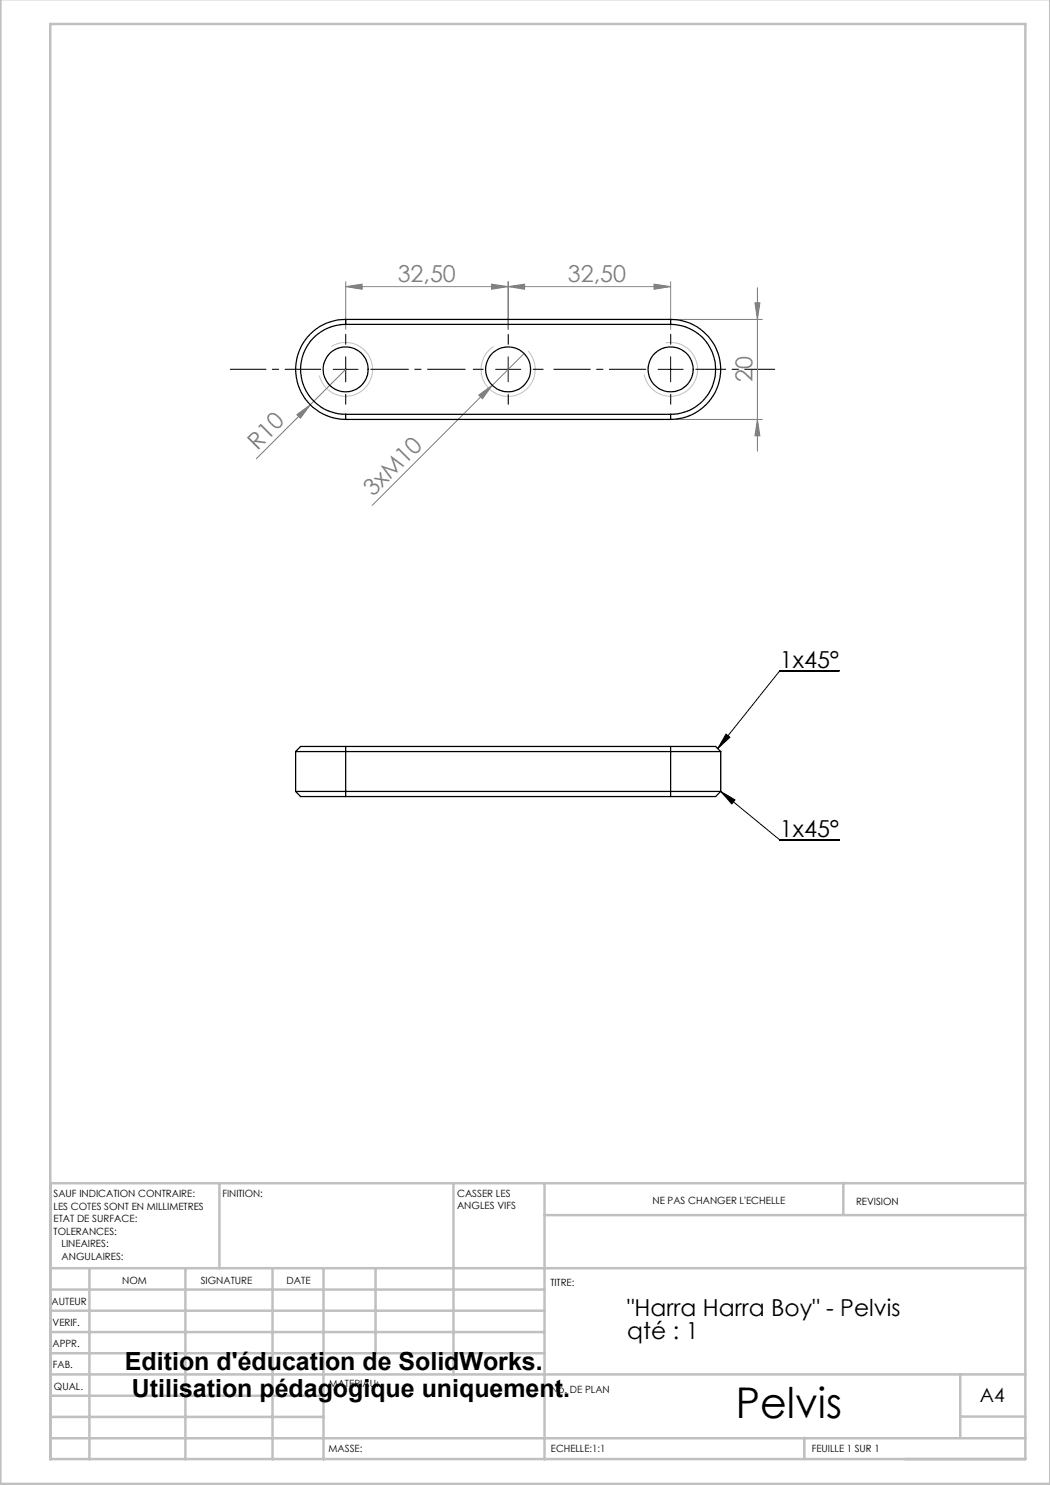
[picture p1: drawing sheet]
<svg xmlns="http://www.w3.org/2000/svg" width="210mm" height="297mm" viewBox="0 0 210 297" stroke-linecap="round" stroke-linejoin="round" font-family="sans-serif">
<path d="M66.6 73.9h5M69.1 71.4v5M99.1 73.9h5M101.6 71.4v5M131.6 73.9h5M134.1 71.4v5M167.8 134.2h-11.8l-12.5 15.5M144.1 158.3l2.9 1.7-.6 .8zM144.1 158.3l11.9 9.7h11.8M145.2 146.8l.8 .7-2.5 2.2z" fill="none" stroke="#000" stroke-width=".2"/>
<path d="M66.3 69.3a5.4 5.4 0 0 1 7.7 2.2 5.4 5.4 0 0 1-3.1 7.4 5.4 5.4 0 0 1-7-3.8M98.7 69.3a5.4 5.4 0 0 0-1.4 7.8 5.4 5.4 0 0 0 7.8 .9 5.4 5.4 0 0 0 .5-7.8M133.1 68.6a5.4 5.4 0 0 1 6.3 4.3 5.4 5.4 0 0 1-4.3 6.3 5.4 5.4 0 0 1-6.3-4.3" fill="none" stroke="#c0c0c0" stroke-width=".2"/>
<g fill="none" stroke="#808080" stroke-width=".2">
<path d="M69.1 57.3l3.3-.5v1.1zM69.1 56.3v9.6M69.1 57.3h65M98.3 56.8l3.3 .5-3.3 .6zM101.6 57.3l3.3-.5v1.1zM101.6 56.3v9.6M130.8 56.8l3.3 .5-3.3 .6zM134.1 56.3v9.6M151.5 57.5v32.7M69.1 73.9l-17.8 17.9M95.7 79l2.8-2-2 2.8zM104.8 70.7l-30.4 30.4"/>
<path d="M135.1 63.9h17.4M151 60.6h1l-.5 3.3zM59.4 82.9l2.7-1.9-2 2.6zM135.1 83.9h17.4M151.5 83.9l.5 3.3h-1z"/>
</g>
<path d="M69.1 68.9v-2M69.1 78.9v2M96.6 73.9h-2M101.6 68.9v-2M101.6 78.9v2M106.6 73.9h2M134.1 68.9v-2M134.1 78.9v2" fill="none" stroke="#000" stroke-width=".2" stroke-dasharray="30.5 1.3 1.3 1.3"/>
<path d="M64.1 73.9h-18" fill="none" stroke="#000" stroke-width=".2" stroke-dasharray="30.5 1.3 1.3 1.3" stroke-dashoffset="23.3"/>
<path d="M74.1 73.9h18.9" fill="none" stroke="#000" stroke-width=".2" stroke-dasharray="30.5 1.3 1.3 1.3" stroke-dashoffset="22.9"/>
<path d="M129.1 73.9h-18.3" fill="none" stroke="#000" stroke-width=".2" stroke-dasharray="30.5 1.3 1.3 1.3" stroke-dashoffset="23.2"/>
<path d="M139.1 73.9h15.8" fill="none" stroke="#000" stroke-width=".2" stroke-dasharray="30.5 1.3 1.3 1.3" stroke-dashoffset="24.5"/>
<g fill="none" stroke="#c0c0c0" stroke-width=".5">
<path d="M.1 -.1v296.9h209.9v-296.9M10.1 4.8h195v287h-195zM43.9 236.6v17M90.7 236.6v38.3M108.9 236.6v55.3M168.7 236.6v6.3M205.1 236.6h-195v55.3M10.1 253.6h195M10.1 257.9h98.8M17.9 253.6v38.3M37.1 253.6v38.3M54.5 253.6v38.3"/>
<path d="M64.7 253.6v38.3M75.1 253.6v17M108.9 243h96.2M10.1 270.6h98.8M10.1 266.4h98.8M10.1 262.1h98.8M10.1 279.1h54.6M10.1 274.9h195M192.1 274.8v12.7M10.1 287.7h195M10.1 283.4h54.6M160.9 287.5v4.3"/>
<path d="M192.1 283.3h13"/>
</g>
<path d="M145.2 146.8l.8 .7-2.5 2.2zM144.1 158.3l2.9 1.7-.6 .8z" fill="#000"/>
<g fill="#808080">
<path d="M95.7 79l2.8-2-2 2.8z"/>
<path d="M59.4 82.9l2.7-1.9-2 2.6z"/>
<path d="M98.3 56.8l3.3 .5-3.3 .6zM69.1 57.3l3.3-.5v1.1zM130.8 56.8l3.3 .5-3.3 .6zM101.6 57.3l3.3-.5v1.1z"/>
<path d="M151 60.6h1l-.5 3.3zM151.5 83.9l.5 3.3h-1z"/>
</g>
<g fill="none" stroke="#000" stroke-width=".25">
<path d="M69.1 64.9a9 9 0 0 0-9 9 9 9 0 0 0 9 9M69.1 63.9a10 10 0 0 0-10 10 10 10 0 0 0 10 10M69.1 64.9h65M69.1 63.9v1M69.1 63.9h65M134.1 64.9a9 9 0 0 1 9 9 9 9 0 0 1-9 9M134.1 63.9a10 10 0 0 1 10 10 10 10 0 0 1-10 10M134.1 63.9v1M69.1 82.9h65M69.1 82.9v1M69.1 83.9h65M134.1 82.9v1"/>
<path d="M59.1 158.3h85M59.1 158.3l1 1h9M59.1 150.3h85M59.1 150.3v8M69.1 149.3h-9l-1 1M69.1 149.3v10M69.1 159.3h65M69.1 149.3h65M134.1 149.3h9l1 1M134.1 149.3v10M144.1 158.3l-1 1h-9M144.1 150.3v8"/>
<circle cx="69.1" cy="73.9" r="4.5"/>
<circle cx="101.6" cy="73.9" r="4.5"/>
<circle cx="134.1" cy="73.9" r="4.5"/>
</g>
<text font-size="8.5" x="147.1" y="283.5">Pelvis</text>
<g font-size="5">
<text x="25" y="273.9">Edition d'éducation de SolidWorks.</text>
<text x="26.4" y="279.4">Utilisation pédagogique uniquement.</text>
</g>
<g font-size="4.7" fill="#808080">
<text x="79.5" y="56.3">32,50</text>
<text x="113.6" y="56.3">32,50</text>
<text x="150.5" y="76.4" transform="rotate(-90 150.5 76.4)">20</text>
<text x="51.5" y="90.1" transform="rotate(-45 51.5 90.1)">R10</text>
<text x="74.6" y="99.5" transform="rotate(-45 74.6 99.5)">3xM10</text>
</g>
<g font-size="4.7">
<text x="156" y="133.5">1x45°</text>
<text x="156" y="167.4">1x45°</text>
<text x="125.5" y="263.2">&quot;Harra Harra Boy&quot; - Pelvis</text>
<text x="125.5" y="267.8">qté : 1</text>
</g>
<text font-size="3.9" x="196" y="280.4">A4</text>
<g font-size="2">
<text x="10.7" y="239.5">SAUF INDICATION CONTRAIRE:</text>
<text x="44.5" y="239.5">FINITION:</text>
<text x="91.4" y="239.4">CASSER LES</text>
<text x="10.7" y="242">LES COTES SONT EN MILLIMETRES</text>
<text x="10.7" y="244.5">ETAT DE SURFACE:</text>
<text x="91.4" y="241.9">ANGLES VIFS</text>
<text x="130.5" y="240.8">NE PAS CHANGER L'ECHELLE</text>
<text x="171.2" y="241">REVISION</text>
<text x="10.7" y="247">TOLERANCES:</text>
<text x="12.3" y="249.5">LINEAIRES:</text>
<text x="12.3" y="252">ANGULAIRES:</text>
<text x="24.4" y="256.9">NOM</text>
<text x="40.1" y="256.8">SIGNATURE</text>
<text x="57.3" y="256.8">DATE</text>
<text x="110.1" y="257.1">TITRE:</text>
<text x="10.3" y="260.9">AUTEUR</text>
<text x="10.5" y="269.3">APPR.</text>
<text x="10.5" y="265.2">VERIF.</text>
<text x="10.6" y="273.6">FAB.</text>
<text x="10.8" y="278">QUAL.</text>
<text x="65.8" y="277.4">MATERIAU:</text>
<text x="110.2" y="278.5">No. DE PLAN</text>
<text x="65.7" y="290.4">MASSE:</text>
<text x="110.2" y="290.5">ECHELLE:1:1</text>
<text x="162.4" y="290.4">FEUILLE 1 SUR 1</text>
</g>
</svg>
